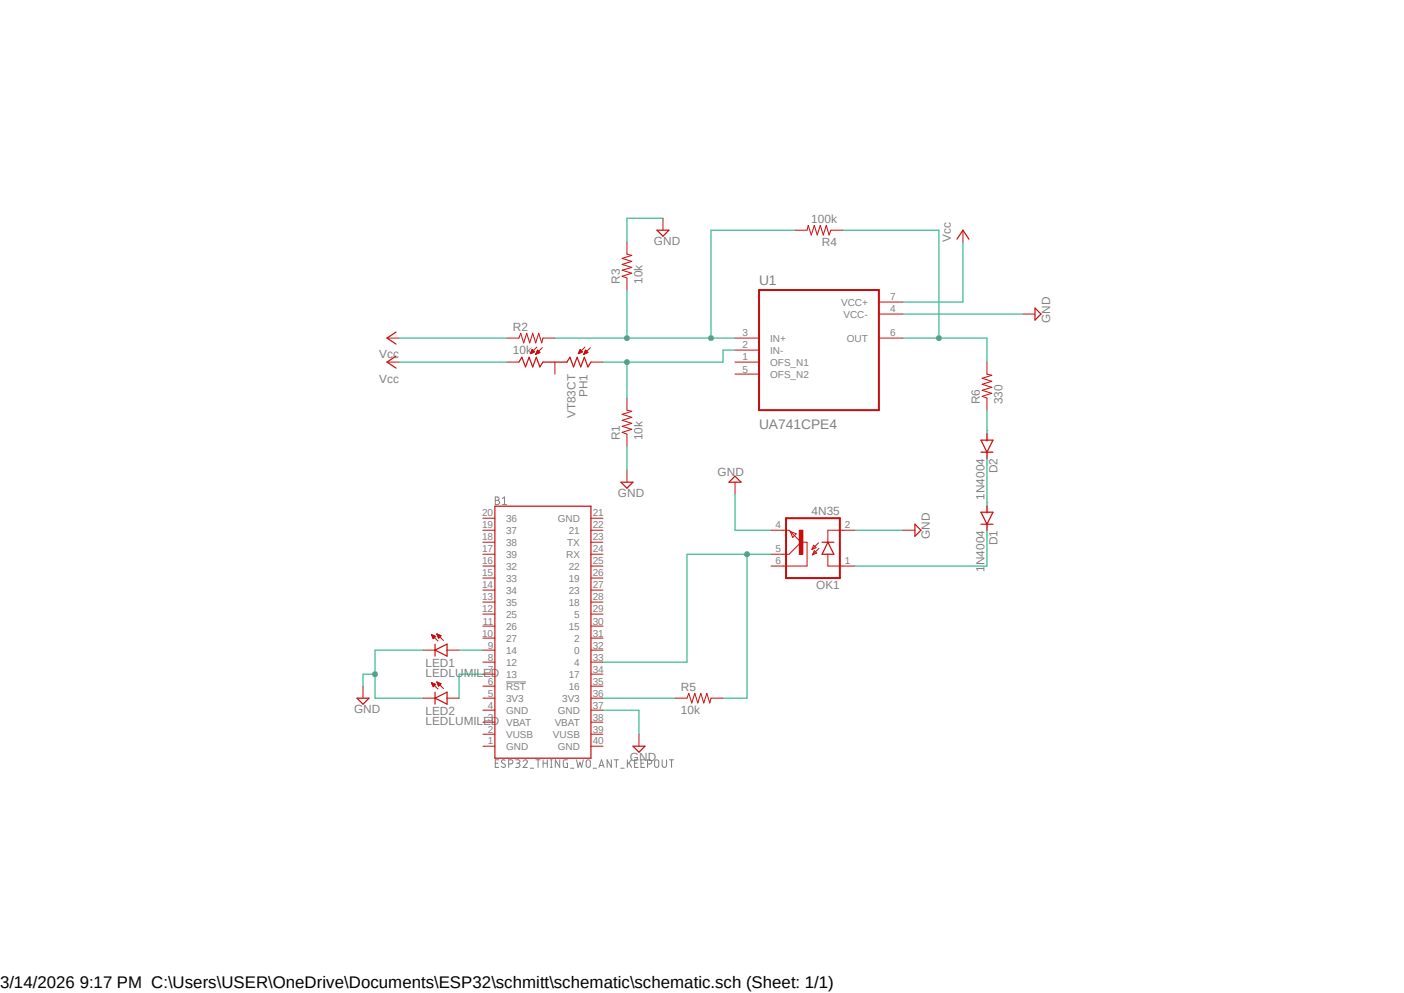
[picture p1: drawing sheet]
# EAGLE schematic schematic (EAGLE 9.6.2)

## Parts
B1  ESP32_THING_WO_ANT_KEEPOUT  [ESP32_THING_NO_ANT]
D1  1N4004  [DO41-10]
D2  1N4004  [DO41-10]
LED1  LEDLUMILED  [LUMILED]
LED2  LEDLUMILED  [LUMILED]
OK1  4N35  [DIL06]
PH1  VT83CT  [VT800CT]
R1  10k  R-US_0204/7  [0204/7]
R2  10k  R-US_0204/7  [0204/7]
R3  10k  R-US_0204/7  [0204/7]
R4  100k  R-US_0204/7  [0204/7]
R5  10k  R-US_0204/7  [0204/7]
R6  330  R-US_0204/7  [0204/7]
U1  UA741CPE4  [DIP794W45P254L959H508Q8]

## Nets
GND: B1.37(GND) LED1.4-(C) LED2.4-(C) OK1.2(C) OK1.4(EMI) R1.1 R3.2 U1.4(VCC-)
N$1: R2.2 R3.1 R4.2 U1.3(IN+)
N$2: PH1.1 R1.2 U1.2(IN-)
N$3: D2.A R6.1
N$4: R4.1 R6.2 U1.6(OUT)
N$5: B1.33 OK1.5(COL) R5.2
N$6: D1.A D2.C
N$7: D1.C OK1.1(A)
N$8: B1.36(3V3) R5.1
N$9: B1.9 LED1.2+(A)
N$10: B1.7 LED2.2+(A)
VCC: PH1.3 R2.1 U1.7(VCC+) ; supply symbol labelled Vcc
Unconnected: B1.1(GND) B1.2(VUSB) B1.3(VBAT) B1.4(GND) B1.5(3V3) B1.6(!RST!) B1.8 B1.10 B1.11 B1.12 B1.13 B1.14 B1.15 B1.16 B1.17 B1.18 B1.19 B1.20 B1.21(GND) B1.22 B1.23(TX) B1.24(RX) B1.25 B1.26 B1.27 B1.28 B1.29 B1.30 B1.31 B1.32 B1.34 B1.35 B1.38(VBAT) B1.39(VUSB) B1.40(GND) OK1.6(BAS) PH1.2 U1.1(OFS_N1) U1.5(OFS_N2)

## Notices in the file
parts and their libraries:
SparkFun-Boards: Licensing: Creative Commons ShareAlike 4.0 International - https://creativecommons.org/licenses/by-sa/4.0
